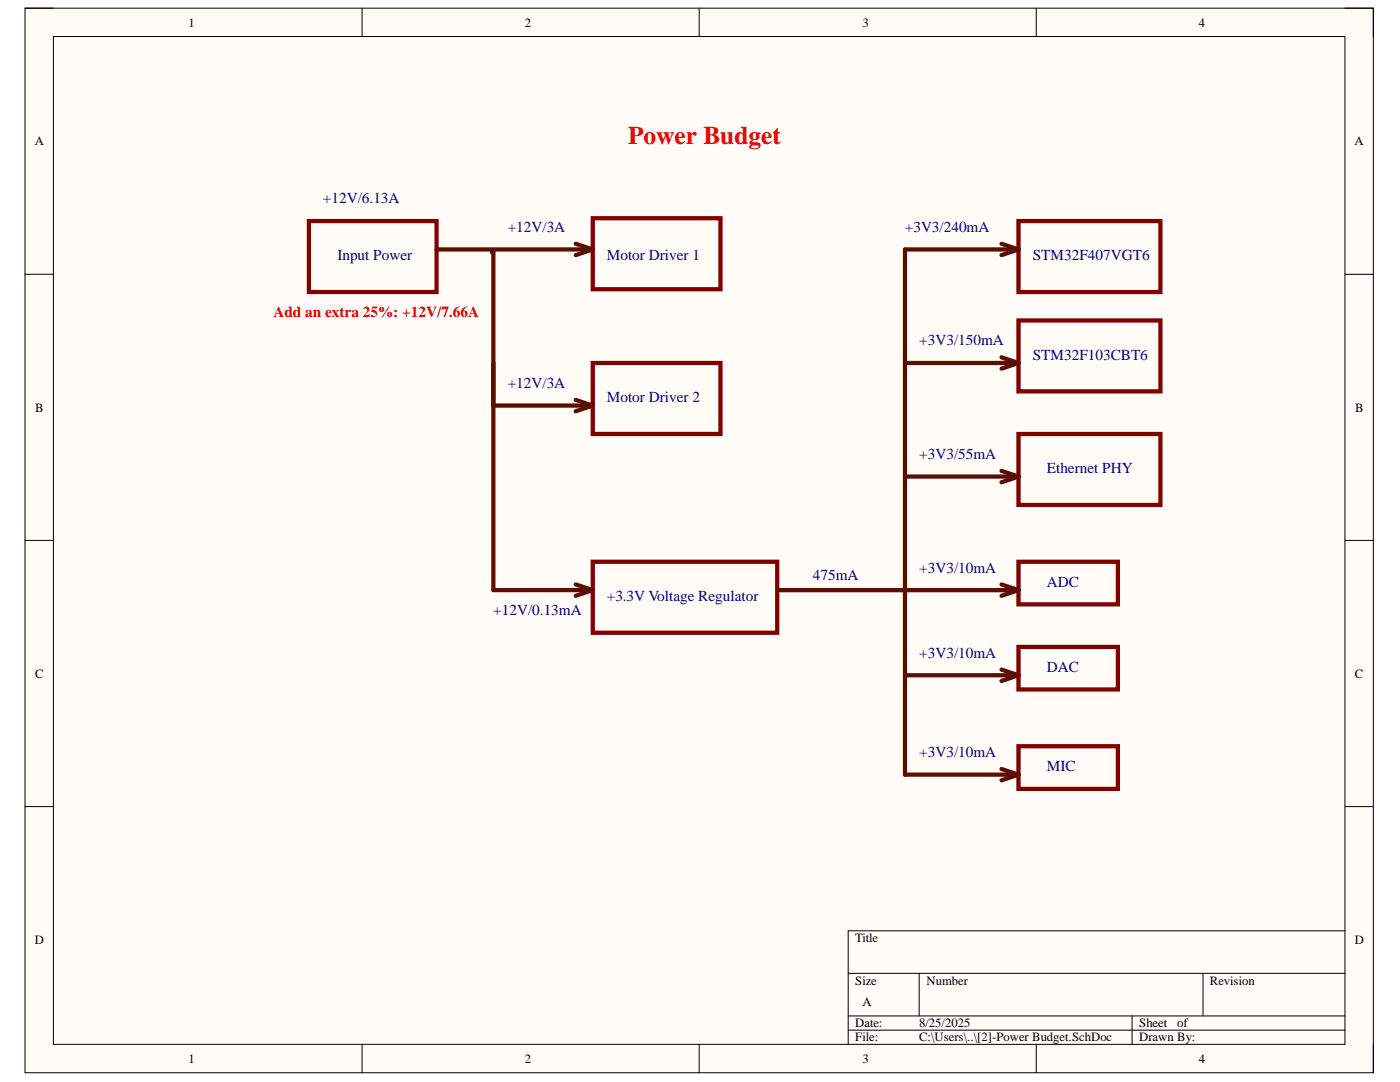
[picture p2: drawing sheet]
<svg xmlns="http://www.w3.org/2000/svg" width="279mm" height="216mm" viewBox="0 0 279 216" stroke-linecap="round" stroke-linejoin="round" font-family="sans-serif">
<path d="M5 1.6h269.1v212.5h-269.1z" fill-rule="evenodd" fill="#fffcf8"/>
<path d="M5 1.6h269.1v212.5h-269.1z" fill="none" stroke="#000" stroke-width=".2"/>
<path d="M10.7 7.3h257.7v201.1h-257.7z" fill-rule="evenodd" fill="#fffcf8"/>
<g fill="none" stroke="#000" stroke-width=".2">
<path d="M5 1.6h5.7M10.7 7.3h257.7v201.1h-257.7zM72.3 1.6v5.7M139.5 1.6v5.7M206.8 1.6v5.7M268.4 1.6h5.7v5.7M5 54.7h5.7M268.4 54.7h5.7M5 107.8h5.7M268.4 107.8h5.7M5 160.9h5.7M268.4 161h5.7"/>
<path d="M169.3 194.2h99.1M183.4 194.2v8.5M240.1 194.2v8.5M268.4 185.7h-99.1v22.7M72.3 208.4v5.7M139.5 208.4v5.7M169.3 202.7h99.1M169.3 205.6h99.1M206.8 208.4v5.7M225.9 202.7v5.7M274.1 208.4v5.7"/>
</g>
<path d="M61.6 44.1h25.5v14.2h-25.5zM118.3 43.5h25.5v14.2h-25.5zM203.3 44.1h28.3v14.2h-28.3zM118.3 72.4h25.5v14.2h-25.5zM203.3 63.9h28.3v14.2h-28.3zM203.3 86.6h28.3v14.2h-28.3zM118.3 112.1h36.8v14.1h-36.8zM203.3 112.1h19.8v8.5h-19.8zM203.3 129.1h19.8v8.5h-19.8zM203.3 148.9h19.8v8.5h-19.8z" fill="none" stroke="#800000" stroke-width=".85"/>
<g fill="none" stroke="#5b0f00" stroke-width=".85">
<path d="M87.1 49.8h31.2M98.2 50.3h.3v67.4h19.8M114.9 48.6l3.4 1.2M118.3 49.8l-3.4 1.1M199.9 48.6l3.4 1.2M203.3 49.8h-22.7v104.8h22.7M203.3 49.8l-3.4 1.1M114.9 79.8l3.4 1.1M180.6 72.4h22.7M199.9 71.3l3.4 1.1M203.3 72.4l-3.4 1.2M98.5 80.9h19.8"/>
<path d="M118.3 80.9l-3.4 1.2M180.6 95.1h22.7M199.9 94l3.4 1.1M203.3 95.1l-3.4 1.1M114.9 116.6l3.4 1.1M118.3 117.7l-3.4 1.2M155.1 117.8h48.2M199.9 116.6l3.4 1.2M203.3 117.8l-3.4 1.1M180.6 134.7h22.7M199.9 133.6l3.4 1.1M203.3 134.7l-3.4 1.2"/>
<path d="M199.9 153.4l3.4 1.2M203.3 154.6l-3.4 1.1"/>
</g>
<text font-size="5.1" fill="#f00" x="125.3" y="28.8">Power Budget</text>
<g font-size="3" fill="#000080">
<text x="64.4" y="40.6">+12V/6.13A</text>
<text x="101.3" y="46.3">+12V/3A</text>
<text x="180.6" y="46.3">+3V3/240mA</text>
<text x="67.3" y="51.9">Input Power</text>
<text x="121.1" y="51.9">Motor Driver 1</text>
<text x="206.1" y="51.9">STM32F407VGT6</text>
<text x="183.5" y="68.9">+3V3/150mA</text>
<text x="206.1" y="71.8">STM32F103CBT6</text>
<text x="101.3" y="77.5">+12V/3A</text>
<text x="121.1" y="80.3">Motor Driver 2</text>
<text x="183.5" y="91.6">+3V3/55mA</text>
<text x="208.9" y="94.5">Ethernet PHY</text>
<text x="121.1" y="119.9">+3.3V Voltage Regulator</text>
<text x="162.2" y="115.7">475mA</text>
<text x="183.5" y="114.3">+3V3/10mA</text>
<text x="208.9" y="117">ADC</text>
<text x="98.5" y="122.7">+12V/0.13mA</text>
<text x="183.5" y="131.3">+3V3/10mA</text>
<text x="208.9" y="134">DAC</text>
<text x="183.5" y="151">+3V3/10mA</text>
<text x="208.9" y="153.9">MIC</text>
</g>
<text font-size="3" fill="#f00" x="54.6" y="63.3">Add an extra 25%: +12V/7.66A</text>
<g font-size="2.5">
<text x="37.6" y="5.3">1</text>
<text x="104.7" y="5.3">2</text>
<text x="172.1" y="5.3">3</text>
<text x="239.3" y="5.3">4</text>
<text x="6.9" y="29">A</text>
<text x="270.3" y="29">A</text>
<text x="7" y="82.1">B</text>
<text x="270.5" y="82.1">B</text>
<text x="7" y="135.2">C</text>
<text x="270.4" y="135.2">C</text>
<text x="6.9" y="188.3">D</text>
<text x="170.7" y="188">Title</text>
<text x="270.4" y="188.3">D</text>
<text x="170.7" y="196.5">Size</text>
<text x="184.9" y="196.5">Number</text>
<text x="241.5" y="196.5">Revision</text>
<text x="172.1" y="200.8">A</text>
<text x="170.7" y="205">Date:</text>
<text x="170.7" y="207.8">File:</text>
<text x="183.5" y="205">8/25/2025</text>
<text x="183.5" y="207.8">C:\Users\..\[2]-Power Budget.SchDoc</text>
<text x="227.3" y="205">Sheet</text>
<text x="227.3" y="207.8">Drawn By:</text>
<text x="235" y="205">of</text>
<text x="37.6" y="212.1">1</text>
<text x="104.7" y="212.1">2</text>
<text x="172.1" y="212.1">3</text>
<text x="239.3" y="212.1">4</text>
</g>
</svg>
